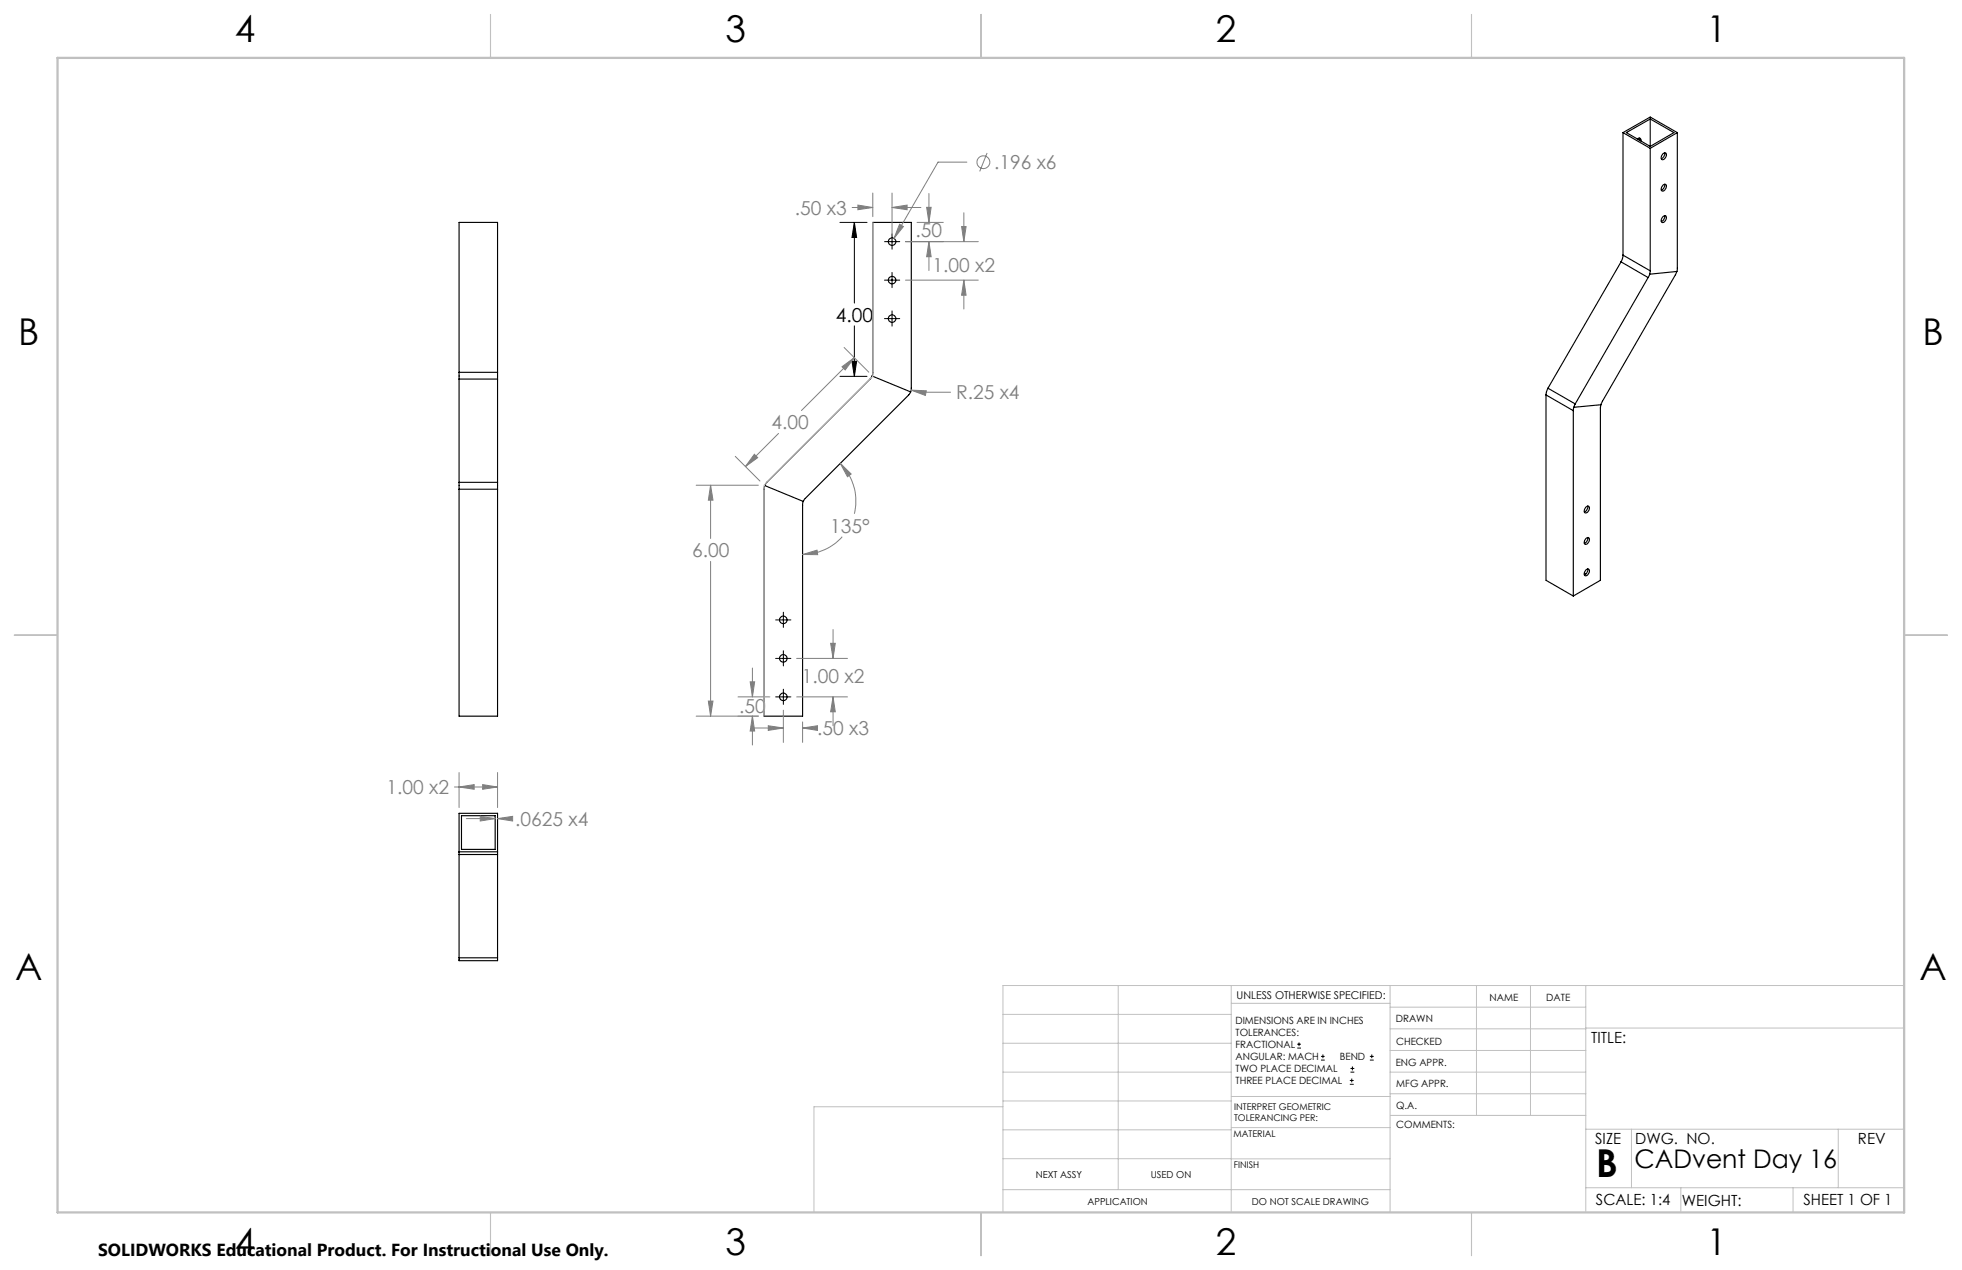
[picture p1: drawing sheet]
<svg xmlns="http://www.w3.org/2000/svg" width="432mm" height="279mm" viewBox="0 0 432 279" stroke-linecap="round" stroke-linejoin="round" font-family="sans-serif">
<g fill="none" stroke="#000" stroke-width=".25">
<path d="M357.2 29.2l6 3.4M357.2 29.2v26.9M357.2 29.2l6-3.4 5.9 3.4M360.4 30.6l.5-.2 .2 .2v.4M360.8 30.4v.4M363.2 26.2v6M363.2 32.6v27M363.2 26.2l-5.3 3 5.3 3M363.2 26.2l5.2 3-5.2 3M366 33.8l.4-.2a.71 .71 0 0 1 .4 .7 .71 .71 0 0 1-.4 .6l-.4 .2a.71 .71 0 0 1-.5-.6 .71 .71 0 0 1 .5-.7zM366.4 33.6l-.3 .9-.5 .4M369.1 29.2l-.1 30.5"/>
<path d="M369.1 29.2l-5.9 3.4M356.8 57.6l5.9 3.5M356.8 57.6l-16.1 27.8M357.2 56.1l-.4 1.5M357.2 56.1l6 3.5M363.2 59.6l-.2 .7M366 40.7l.4-.2a.71 .71 0 0 1 .4 .7 .71 .71 0 0 1-.4 .6 .48 .48 0 0 1-.8 .1 .48 .48 0 0 1 .1-.7zM366 47.7l.4-.3a.71 .71 0 0 1 .4 .7 .71 .71 0 0 1-.4 .7 .48 .48 0 0 1-.8 0 .48 .48 0 0 1 .1-.7zM366.4 40.5l-.3 .9-.5 .4M366.4 47.4l-.3 .9-.5 .5M369 59.7l-16.4 28.7-.2 .6M369 59.7l-6 .6"/>
<path d="M362.7 61.1l-16 27.8M363 60.3l-.3 .8M101 81.9v1.5M101 81.9v-33h8.5v33M101 83.4v22.7M101 83.4h8.5M101 81.9h8.5M109.5 81.9v1.5M109.5 83.4v22.7M191.9 82.7l.2-.5v-33.3h8.5v36.8l-.2 .5M191.9 82.7l-.2 .5-23 23-.4 .6M191.9 82.7l8.5 3.5"/>
<path d="M200.4 86.2l-.3 .6-23.1 23.1-.2 .4M340.3 86.9l6 3.4M340.3 86.9v40.8l6 3.4M340.7 85.4l-.4 1.5M340.7 85.4l6 3.5M346.3 90.3v40.8M346.4 89.6l-.1 .7M346.7 88.9l-.3 .7M352.4 89l-.2 .7v38l-5.9 3.4M352.4 89l-6 .6M101 106.1v1.5M101 106.1h8.5"/>
<path d="M101 107.6h8.5M101 107.6v50h8.5v-50M109.5 106.1v1.5M168.3 106.8l-.1 .5v50.3h8.4v-46.8l.2-.5M168.3 106.8l8.5 3.5M349 111.5a.48 .48 0 0 1 .8 0 .48 .48 0 0 1-.1 .7l-.1 .3a.51 .51 0 0 1-.8 .3 .51 .51 0 0 1 0-.8zM349 118.5a.48 .48 0 0 1 .8-.1 .48 .48 0 0 1-.1 .7l-.1 .2a.51 .51 0 0 1-.8 .4 .51 .51 0 0 1 0-.8zM349.4 111.3l-.2 .9-.5 .4M349.4 118.3l-.2 .8-.5 .5M348.7 126l.3 .3M349 125.4a.48 .48 0 0 1 .8-.1 .48 .48 0 0 1-.1 .7l-.1 .3a.51 .51 0 0 1-.8 .3 .51 .51 0 0 1 0-.8zM349.4 125.2l-.2 .8-.5 .5"/>
<path d="M101.6 179.5h7.4v7.4h-7.4zM101 187.4v.6M101 187.4v-8.5h8.5v8.5M101 188v22.7M101 187.4h8.5M101 188h8.5M109.5 187.4v.6M109.5 188v22.7M101 210.7v.6h8.5v-.6M101 210.7h8.5"/>
<circle cx="196.3" cy="53.2" r=".82"/>
<circle cx="196.3" cy="61.6" r=".82"/>
<circle cx="196.3" cy="70.1" r=".82"/>
<circle cx="172.4" cy="136.4" r=".83"/>
<circle cx="172.4" cy="153.3" r=".83"/>
<circle cx="172.4" cy="144.8" r=".83"/>
</g>
<g fill="none" stroke="#808080" stroke-width=".22">
<path d="M212.8 35.7h-6.4l-9.7 16.8M217.2 33.7l-1.6 4M187.5 45.6h4.6M188.8 45.1l3.3 .5-3.3 .5zM192.1 42.5v5.2M196.3 45.6l3.3-.5v1zM196.3 42.5v9.4M196.3 45.6h6.4M198 49.3l.8 .5-2.1 2.7zM199.3 53.2h16M201.8 48.9h5.8M203.9 45.6h1l-.5 3.3z"/>
<path d="M204.4 53.2l.5 3.3h-1zM204.4 42.6v6.3M204.4 53.2v6.3M211.6 49.8h1l-.5 3.4zM212.1 46.8v6.4M185.8 76.4l5.4 5.5M188 78.7l-11.6 11.6M199.3 61.6h16M212.1 61.6l.5 3.3h-1zM212.1 61.6v6.4M166 99.9l.8 .8-2.8 2zM171.3 95.4l-7.3 7.3"/>
<path d="M185.3 80.7l2.7-2-2 2.7zM200.5 85.8l3.4 .2-.2 1zM200.5 85.8l2.3 .5h6.4M153.2 106.8h13.7M156.4 106.8l.5 3.2h-1zM156.4 106.8v11.7M161.8 100.4l5.5 5.4M184.9 102l2.4 2.3-.8 .6zM184.9 102a11.8 11.8 0 0 1 3.1 11M185.3 118.1a11.7 11.7 0 0 1-8.7 3.9M156.4 123.5v34.1M176.6 122l3.2-1 .2 1z"/>
<path d="M183.3 138.5v6.4M155.9 154.2h1l-.5 3.4zM162.4 153.3h7M165.1 150h1l-.5 3.3zM165.6 157.6l.5 3.2h-1zM165.6 147v6.3M165.6 157.6v6.3M166.9 157.6h-13.7M169.1 159.7l3.3 .5-3.3 .5zM172.4 156.2v7.1M175.3 153.3h11.2M175.3 144.9h11.2"/>
<path d="M176.6 158.8v4.5M182.8 141.5h1l-.5 3.4zM183.3 153.3l.5 3.3h-1zM183.3 153.3v6.4M100 173.1h9.5M101 173.1l3.4-.5v1zM101 170v7.7M105.7 179.6l3.3 .5-3.3 .5zM106.2 172.6l3.3 .5-3.3 .5zM109.5 170v7.7M166.1 160.2h6.3M176.6 160.2l3.3-.5v1z"/>
<path d="M176.6 160.2h2M102.6 180.1h6.4M109.5 180.1l3.3-.5v1zM109.5 180.1h2.7"/>
<circle cx="216.4" cy="35.7" r="1.41"/>
</g>
<g fill="none" stroke="#000" stroke-width=".22">
<path d="M184.9 48.9h5.9M188 48.9l.5 3.3h-1zM188 48.9v17.8M194.7 53.2h3.3M196.3 51.5v3.3M196.3 59.9v3.4M187.5 79.5h1l-.5 3.3zM188 71.7v11.1M194.7 61.6h3.3M194.7 70.1h3.3M196.3 68.4v3.4M184.9 82.8h5.9"/>
<path d="M170.7 136.4h3.4M172.4 134.7v3.3M170.7 144.9h3.4M170.7 153.3h3.4M172.4 143.2v3.3M172.4 151.6v3.4M285.5 230.6h.8M285.5 229.7h.8M285.9 229.3v.9M290.7 233.2h.8M290.7 232.4h.8M291.1 232v.8"/>
<path d="M297.1 238.5h.8M297.1 237.7h.8M297.2 235.9h.9M297.2 235.1h.9M297.5 237.3v.8M297.6 234.6v.9M301.5 233.2h.8M301.5 232.4h.8M301.9 232v.8"/>
</g>
<g fill="none" stroke="#c0c0c0" stroke-width=".22">
<path d="M192.1 48.9v33.9l-23.9 24v50.8M246.1 216.8v44.9M271 216.8v49.9M305.9 216.8v49.9M324.9 216.8v28.6M336.8 216.8v28.6M349 216.8v49.9M419.1 216.8h-198.4v49.9M220.7 235.9h50.3M220.7 229.5h50.3M220.7 223.2h50.3M271 220.7h34.9"/>
<path d="M305.9 231.1h43.1M305.9 226.3h43.1M305.9 221.6h43.1M305.9 235.9h43.1M349 226.2h70.1M220.7 248.6h50.3M220.7 242.2h50.3M220.7 254.9h50.3M220.7 243.5h-41.6v23.2M271 255h34.9M271 248.1h35M271 241.2h35"/>
<path d="M305.9 240.6h43.1M306 245.4h43M349 248.4h70.1M359.1 248.4v12.9M404.6 248.4v12.9M220.7 261.7h85.2M349 261.3h70.1M369.9 261.3v5.4M394.6 261.3v5.4"/>
</g>
<path d="M108 3.2v9.5M215.9 3.2v9.5M323.8 3.2v9.5M3.1 139.7h9.6M419.1 139.7h9.5M108 266.7v9.6M215.9 266.7v9.6M323.8 266.7v9.6" fill="none" stroke="#c0c0c0" stroke-width=".25"/>
<path d="M12.7 12.7h406.4v254h-406.4z" fill="none" stroke="#c0c0c0" stroke-width=".5"/>
<path d="M200.5 85.8l3.2 1.2 .2-1zM198 49.3l-1.3 3.2 2.1-2.7zM204.4 53.2l.5 3.3h-1zM203.9 45.6h1l-.5 3.3zM211.6 49.8h1l-.5 3.4zM212.1 61.6l.5 3.3h-1zM165.1 150h1l-.5 3.3zM165.6 157.6l.5 3.2h-1zM169.1 159.7l3.3 .5-3.3 .5zM176.6 160.2l3.3-.5v1zM183.3 153.3l.5 3.3h-1zM182.8 141.5h1l-.5 3.4zM176.6 122l3.2-1 .2 1zM184.9 102l2.4 2.3-.8 .6zM101 173.1l3.4-.5v1zM106.2 172.6l3.3 .5-3.3 .5zM109.5 180.1l3.3-.5v1zM105.7 179.6l3.3 .5-3.3 .5z" fill="#808080"/>
<path d="M188 48.9l.5 3.3h-1zM187.5 79.5h1l-.5 3.3z" fill="#000"/>
<path d="M155.9 154.2h1l-.5 3.4zM156.4 106.8l.5 3.2h-1zM166 99.9l.8 .8-2.8 2zM185.3 80.7l2.7-2-2 2.7zM196.3 45.6l3.3-.5v1zM188.8 45.1l3.3 .5-3.3 .5z" fill="#808080"/>
<text font-size="8.5" x="351.3" y="259">B</text>
<g font-size="8.1">
<text x="51.7" y="9.3">4</text>
<text x="159.7" y="9.3">3</text>
<text x="267.6" y="9.3">2</text>
<text x="375.6" y="9.3">1</text>
<text x="4" y="76">B</text>
<text x="423.1" y="76">B</text>
<text x="3.3" y="215.7">A</text>
<text x="422.4" y="215.7">A</text>
<text x="51.7" y="276">4</text>
<text x="159.7" y="276">3</text>
<text x="267.6" y="276">2</text>
<text x="375.6" y="276">1</text>
</g>
<text font-size="5.6" x="359.7" y="257">CADvent Day 16</text>
<g font-size="4.2" fill="#808080">
<text x="218.8" y="37.2">.196 x6</text>
<text x="175" y="47.2">.50 x3</text>
<text x="201.5" y="52.2">.50</text>
<text x="205.3" y="59.8">1.00 x2</text>
<text x="210.4" y="87.9">R.25 x4</text>
<text x="169.8" y="94.4">4.00</text>
<text x="182.7" y="117.2">135°</text>
<text x="152.3" y="122.6">6.00</text>
<text x="176.5" y="150.2">1.00 x2</text>
<text x="162.7" y="157">.50</text>
<text x="179.9" y="161.8">.50 x3</text>
<text x="85.1" y="174.7">1.00 x2</text>
<text x="113.4" y="181.7">.0625 x4</text>
</g>
<text font-size="4.2" x="183.9" y="70.8">4.00</text>
<text font-size="3.8" x="21.6" y="276.3">SOLIDWORKS Educational Product. For Instructional Use Only.</text>
<g font-size="3.4">
<text x="350.2" y="229.5">TITLE:</text>
<text x="351.1" y="251.6">SIZE</text>
<text x="359.9" y="251.6">DWG. NO.</text>
<text x="408.9" y="251.7">REV</text>
<text x="351.2" y="265.2">SCALE: 1:4</text>
<text x="370.1" y="265.3">WEIGHT:</text>
<text x="396.9" y="265.2">SHEET 1 OF 1</text>
</g>
<text font-size="2.4" x="272.2" y="219.7">UNLESS OTHERWISE SPECIFIED:</text>
<g font-size="2.2">
<text x="327.8" y="220.1">NAME</text>
<text x="340.3" y="220.2">DATE</text>
<text x="271.9" y="225.3">DIMENSIONS ARE IN INCHES</text>
<text x="271.9" y="227.9">TOLERANCES:</text>
<text x="307.2" y="224.9">DRAWN</text>
<text x="271.9" y="230.6">FRACTIONAL</text>
<text x="271.9" y="233.2">ANGULAR: MACH</text>
<text x="294.9" y="233.2">BEND</text>
<text x="307.3" y="229.8">CHECKED</text>
<text x="271.9" y="235.9">TWO PLACE DECIMAL</text>
<text x="271.9" y="238.5">THREE PLACE DECIMAL</text>
<text x="307.2" y="234.5">ENG APPR.</text>
<text x="307.3" y="239.2">MFG APPR.</text>
<text x="307.3" y="243.9">Q.A.</text>
<text x="307.3" y="248.1">COMMENTS:</text>
</g>
<g font-size="2.1">
<text x="227.9" y="259.2">NEXT ASSY</text>
<text x="253.3" y="259.2">USED ON</text>
<text x="239.3" y="265">APPLICATION</text>
<text x="275.5" y="265.1">DO NOT SCALE DRAWING</text>
</g>
<g font-size="2">
<text x="271.6" y="244.1">INTERPRET GEOMETRIC</text>
<text x="271.5" y="250.2">MATERIAL</text>
<text x="271.6" y="246.6">TOLERANCING PER:</text>
<text x="271.5" y="257">FINISH</text>
</g>
</svg>
